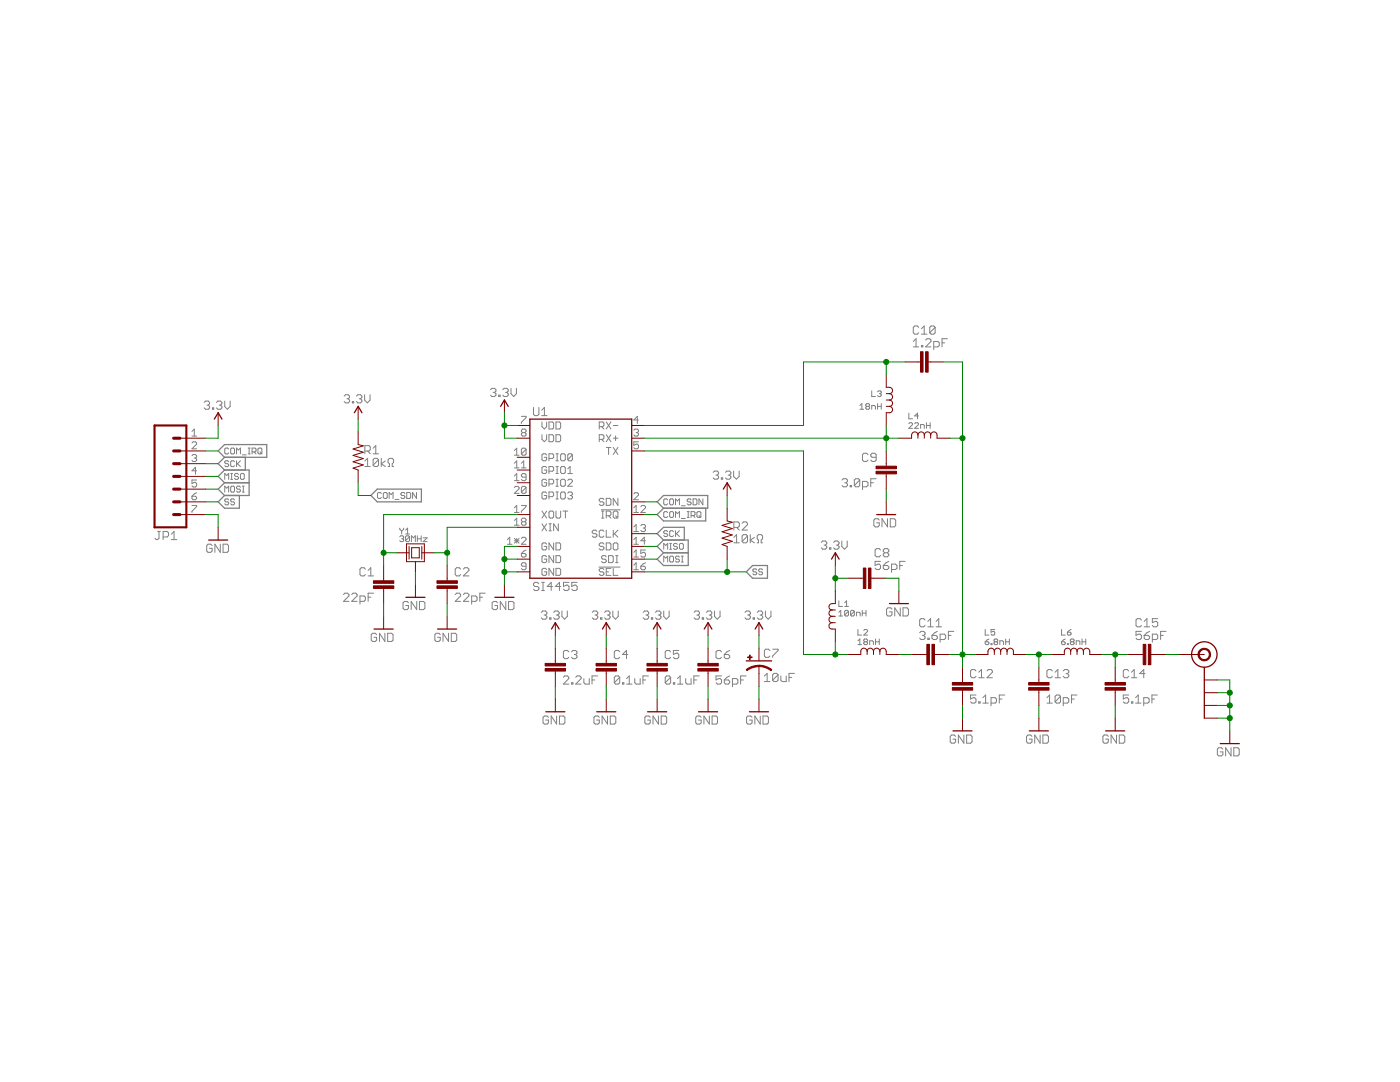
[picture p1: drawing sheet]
<?xml version="1.0" encoding="utf-8"?>
<!DOCTYPE eagle SYSTEM "eagle.dtd">
<!--
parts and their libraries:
SparkFun-Aesthetics: Licensing: CC v3.0 Share-Alike You are welcome to use this library for commercial purposes.
-->
<eagle version="6.4">
<drawing>
<settings>
<setting alwaysvectorfont="yes"/>
<setting verticaltext="up"/>
</settings>
<grid distance="0.05" unitdist="inch" unit="inch" style="lines" multiple="1" display="yes" altdistance="0.01" altunitdist="inch" altunit="inch"/>
<schematic xreflabel="%F%N/%S.%C%R" xrefpart="/%S.%C%R">
<libraries>
<library name="Silicon Labs">
<symbols>
<symbol name="SI4455">
<pin name="GND@1" x="-12.7" y="-10.16" length="short"/>
<pin name="SDN" x="12.7" y="-1.27" length="short" rot="R180"/>
<pin name="RX+" x="12.7" y="11.43" length="short" rot="R180"/>
<pin name="RX-" x="12.7" y="13.97" length="short" rot="R180"/>
<pin name="TX" x="12.7" y="8.89" length="short" rot="R180"/>
<pin name="GND@2" x="-12.7" y="-12.7" length="short"/>
<pin name="VDD@1" x="-12.7" y="13.97" length="short"/>
<pin name="VDD@2" x="-12.7" y="11.43" length="short"/>
<pin name="GND@3" x="-12.7" y="-15.24" length="short"/>
<pin name="GPIO0" x="-12.7" y="7.62" length="short"/>
<pin name="GPIO1" x="-12.7" y="5.08" length="short"/>
<pin name="!IRQ" x="12.7" y="-3.81" length="short" rot="R180"/>
<pin name="SCLK" x="12.7" y="-7.62" length="short" rot="R180"/>
<pin name="SDO" x="12.7" y="-10.16" length="short" rot="R180"/>
<pin name="SDI" x="12.7" y="-12.7" length="short" rot="R180"/>
<pin name="!SEL" x="12.7" y="-15.24" length="short" rot="R180"/>
<pin name="XOUT" x="-12.7" y="-3.81" length="short"/>
<pin name="XIN" x="-12.7" y="-6.35" length="short"/>
<pin name="GPIO2" x="-12.7" y="2.54" length="short"/>
<pin name="GPIO3" x="-12.7" y="0" length="short"/>
<wire x1="-10.16" y1="15.24" x2="10.16" y2="15.24" width="0.254" layer="94"/>
<wire x1="10.16" y1="15.24" x2="10.16" y2="-16.51" width="0.254" layer="94"/>
<wire x1="10.16" y1="-16.51" x2="-10.16" y2="-16.51" width="0.254" layer="94"/>
<wire x1="-10.16" y1="-16.51" x2="-10.16" y2="15.24" width="0.254" layer="94"/>
<text x="-9.525" y="15.875" size="1.778" layer="95">&gt;NAME</text>
<text x="-9.525" y="-19.05" size="1.778" layer="96">&gt;VALUE</text>
</symbol>
</symbols>
<devicesets>
<deviceset name="SI4455" prefix="U">
<gates>
<gate name="G$1" symbol="SI4455" x="0" y="0"/>
</gates>
<devices>
<device name="" package="SI4455">
<connects>
<connect gate="G$1" pin="!IRQ" pad="12"/>
<connect gate="G$1" pin="!SEL" pad="16"/>
<connect gate="G$1" pin="GND@1" pad="1 EP"/>
<connect gate="G$1" pin="GND@2" pad="6"/>
<connect gate="G$1" pin="GND@3" pad="9"/>
<connect gate="G$1" pin="GPIO0" pad="10"/>
<connect gate="G$1" pin="GPIO1" pad="11"/>
<connect gate="G$1" pin="GPIO2" pad="19"/>
<connect gate="G$1" pin="GPIO3" pad="20"/>
<connect gate="G$1" pin="RX+" pad="3"/>
<connect gate="G$1" pin="RX-" pad="4"/>
<connect gate="G$1" pin="SCLK" pad="13"/>
<connect gate="G$1" pin="SDI" pad="15"/>
<connect gate="G$1" pin="SDN" pad="2"/>
<connect gate="G$1" pin="SDO" pad="14"/>
<connect gate="G$1" pin="TX" pad="5"/>
<connect gate="G$1" pin="VDD@1" pad="7"/>
<connect gate="G$1" pin="VDD@2" pad="8"/>
<connect gate="G$1" pin="XIN" pad="18"/>
<connect gate="G$1" pin="XOUT" pad="17"/>
</connects>
<technologies>
<technology name=""/>
</technologies>
</device>
</devices>
</deviceset>
</devicesets>
</library>
<library name="SparkFun-Aesthetics">
<symbols>
<symbol name="3.3V">
<wire x1="0.762" y1="1.27" x2="0" y2="2.54" width="0.254" layer="94"/>
<wire x1="0" y1="2.54" x2="-0.762" y2="1.27" width="0.254" layer="94"/>
<text x="0" y="3.175" size="1.778" layer="96" align="bottom-center">&gt;VALUE</text>
<pin name="3.3V" x="0" y="0" visible="off" length="short" direction="sup" rot="R90"/>
</symbol>
<symbol name="GND">
<wire x1="-1.905" y1="0" x2="1.905" y2="0" width="0.254" layer="94"/>
<text x="-2.54" y="-2.54" size="1.778" layer="96">&gt;VALUE</text>
<pin name="GND" x="0" y="2.54" visible="off" length="short" direction="sup" rot="R270"/>
</symbol>
</symbols>
<devicesets>
<deviceset name="3.3V" prefix="SUPPLY">
<gates>
<gate name="G$1" symbol="3.3V" x="0" y="0"/>
</gates>
<devices>
<device name="">
<technologies>
<technology name=""/>
</technologies>
</device>
</devices>
</deviceset>
<deviceset name="GND" prefix="GND">
<gates>
<gate name="G$1" symbol="GND" x="0" y="0"/>
</gates>
<devices>
<device name="">
<technologies>
<technology name=""/>
</technologies>
</device>
</devices>
</deviceset>
</devicesets>
</library>
<library name="Passives">
<symbols>
<symbol name="CRYSTAL">
<pin name="1" x="-3.81" y="0" visible="off" length="short"/>
<pin name="2" x="3.81" y="0" visible="off" length="short" rot="R180"/>
<wire x1="-1.27" y1="1.27" x2="-1.27" y2="-1.27" width="0.1524" layer="94"/>
<wire x1="1.27" y1="1.27" x2="1.27" y2="-1.27" width="0.1524" layer="94"/>
<wire x1="-0.762" y1="1.016" x2="0.762" y2="1.016" width="0.1524" layer="94"/>
<wire x1="0.762" y1="1.016" x2="0.762" y2="-1.016" width="0.1524" layer="94"/>
<wire x1="0.762" y1="-1.016" x2="-0.762" y2="-1.016" width="0.1524" layer="94"/>
<wire x1="-0.762" y1="-1.016" x2="-0.762" y2="1.016" width="0.1524" layer="94"/>
<text x="-3.175" y="3.683" size="1.27" layer="95">&gt;NAME</text>
<text x="-3.175" y="2.159" size="1.27" layer="96">&gt;VALUE</text>
<wire x1="-1.778" y1="1.778" x2="-1.778" y2="-1.778" width="0.1524" layer="94"/>
<wire x1="1.778" y1="1.778" x2="1.778" y2="-1.778" width="0.1524" layer="94"/>
<wire x1="-1.778" y1="-1.778" x2="0" y2="-1.778" width="0.1524" layer="94"/>
<wire x1="0" y1="-1.778" x2="1.778" y2="-1.778" width="0.1524" layer="94"/>
<wire x1="-1.778" y1="1.778" x2="1.778" y2="1.778" width="0.1524" layer="94"/>
<pin name="GND" x="0" y="-3.81" visible="off" length="point" rot="R90"/>
<wire x1="0" y1="-3.81" x2="0" y2="-1.778" width="0.1524" layer="94"/>
</symbol>
<symbol name="CAP">
<wire x1="0" y1="1.27" x2="0" y2="0.762" width="0.1524" layer="94"/>
<wire x1="0" y1="-1.27" x2="0" y2="-0.762" width="0.1524" layer="94"/>
<text x="1.524" y="1.651" size="1.778" layer="95">&gt;NAME</text>
<text x="1.524" y="-3.429" size="1.778" layer="96">&gt;VALUE</text>
<rectangle x1="-2.032" y1="-0.762" x2="2.032" y2="-0.254" layer="94"/>
<rectangle x1="-2.032" y1="0.254" x2="2.032" y2="0.762" layer="94"/>
<pin name="1" x="0" y="3.81" visible="off" length="short" direction="pas" swaplevel="1" rot="R270"/>
<pin name="2" x="0" y="-3.81" visible="off" length="short" direction="pas" swaplevel="1" rot="R90"/>
</symbol>
<symbol name="RESISTOR-VERT">
<pin name="2" x="0" y="5.08" visible="off" length="short" direction="pas" swaplevel="1" rot="R270"/>
<pin name="1" x="0" y="-5.08" visible="off" length="short" direction="pas" swaplevel="1" rot="R90"/>
<wire x1="0" y1="-2.54" x2="-1.016" y2="-2.159" width="0.1524" layer="94"/>
<wire x1="-1.016" y1="-2.159" x2="1.016" y2="-1.524" width="0.1524" layer="94"/>
<wire x1="1.016" y1="-1.524" x2="-1.016" y2="-0.889" width="0.1524" layer="94"/>
<wire x1="-1.016" y1="-0.889" x2="1.016" y2="-0.254" width="0.1524" layer="94"/>
<wire x1="1.016" y1="-0.254" x2="-1.016" y2="0.381" width="0.1524" layer="94"/>
<wire x1="-1.016" y1="0.381" x2="1.016" y2="1.016" width="0.1524" layer="94"/>
<wire x1="1.016" y1="1.016" x2="-1.016" y2="1.651" width="0.1524" layer="94"/>
<wire x1="-1.016" y1="1.651" x2="1.016" y2="2.286" width="0.1524" layer="94"/>
<wire x1="1.016" y1="2.286" x2="0" y2="2.54" width="0.1524" layer="94"/>
<text x="1.27" y="0.635" size="1.778" layer="95">&gt;NAME</text>
<text x="1.27" y="-1.905" size="1.778" layer="96">&gt;VALUE</text>
</symbol>
<symbol name="INDUCTOR">
<pin name="P$1" x="-5.08" y="0" visible="off" length="short"/>
<pin name="P$2" x="5.08" y="0" visible="off" length="short" rot="R180"/>
<wire x1="-2.54" y1="0" x2="-2.54" y2="0.635" width="0.1524" layer="94"/>
<wire x1="-1.27" y1="0" x2="-1.27" y2="0.635" width="0.1524" layer="94"/>
<wire x1="0" y1="0" x2="0" y2="0.635" width="0.1524" layer="94"/>
<wire x1="1.27" y1="0" x2="1.27" y2="0.635" width="0.1524" layer="94"/>
<wire x1="-2.54" y1="0.635" x2="-1.27" y2="0.635" width="0.1524" layer="94" curve="-180"/>
<wire x1="-1.27" y1="0.635" x2="0" y2="0.635" width="0.1524" layer="94" curve="-180"/>
<wire x1="0" y1="0.635" x2="1.27" y2="0.635" width="0.1524" layer="94" curve="-180"/>
<wire x1="2.54" y1="0" x2="2.54" y2="0.635" width="0.1524" layer="94"/>
<wire x1="1.27" y1="0.635" x2="2.54" y2="0.635" width="0.1524" layer="94" curve="-180"/>
<text x="-3.175" y="-1.905" size="1.27" layer="96" ratio="12">&gt;VALUE</text>
<text x="-3.175" y="1.905" size="1.27" layer="95" ratio="12">&gt;NAME</text>
</symbol>
</symbols>
<devicesets>
<deviceset name="CRYSTAL" prefix="Y" uservalue="yes">
<gates>
<gate name="G$1" symbol="CRYSTAL" x="0" y="0"/>
</gates>
<devices>
<device name="-3.2X2.5" package="FA-238">
<connects>
<connect gate="G$1" pin="1" pad="1"/>
<connect gate="G$1" pin="2" pad="3"/>
<connect gate="G$1" pin="GND" pad="2 4"/>
</connects>
<technologies>
<technology name=""/>
</technologies>
</device>
</devices>
</deviceset>
<deviceset name="CAP" prefix="C" uservalue="yes">
<gates>
<gate name="G$1" symbol="CAP" x="0" y="0"/>
</gates>
<devices>
<device name="-0402" package="0402-CAP">
<connects>
<connect gate="G$1" pin="1" pad="1"/>
<connect gate="G$1" pin="2" pad="2"/>
</connects>
<technologies>
<technology name=""/>
</technologies>
</device>
</devices>
</deviceset>
<deviceset name="RESISTOR" prefix="R" uservalue="yes">
<gates>
<gate name="G$1" symbol="RESISTOR-VERT" x="0" y="0"/>
</gates>
<devices>
<device name="" package="0402-RES">
<connects>
<connect gate="G$1" pin="1" pad="1"/>
<connect gate="G$1" pin="2" pad="2"/>
</connects>
<technologies>
<technology name=""/>
</technologies>
</device>
</devices>
</deviceset>
<deviceset name="INDUCTOR" prefix="L" uservalue="yes">
<gates>
<gate name="G$1" symbol="INDUCTOR" x="0" y="0"/>
</gates>
<devices>
<device name="-SRN6045" package="SRN6045-2R2YCT">
<connects>
<connect gate="G$1" pin="P$1" pad="P$1"/>
<connect gate="G$1" pin="P$2" pad="P$2"/>
</connects>
<technologies>
<technology name=""/>
</technologies>
</device>
<device name="-SRN1060" package="SRN1060-220M">
<connects>
<connect gate="G$1" pin="P$1" pad="P$1"/>
<connect gate="G$1" pin="P$2" pad="P$2"/>
</connects>
<technologies>
<technology name=""/>
</technologies>
</device>
<device name="-0402" package="0402-INDUCTOR">
<connects>
<connect gate="G$1" pin="P$1" pad="1"/>
<connect gate="G$1" pin="P$2" pad="2"/>
</connects>
<technologies>
<technology name=""/>
</technologies>
</device>
</devices>
</deviceset>
</devicesets>
</library>
<library name="SparkFun-Connectors">
<symbols>
<symbol name="SMA_EDGE">
<wire x1="0" y1="-2.54" x2="0" y2="-12.7" width="0.254" layer="94"/>
<circle x="0" y="0" radius="1.1359" width="0.254" layer="94"/>
<circle x="0" y="0" radius="2.54" width="0.254" layer="94"/>
<pin name="GND@0" x="-2.54" y="-5.08" visible="off" length="short"/>
<pin name="SIGNAL" x="5.08" y="0" visible="off" length="middle" rot="R180"/>
<pin name="GND@1" x="-2.54" y="-7.62" visible="off" length="short"/>
<pin name="GND@2" x="-2.54" y="-10.16" visible="off" length="short"/>
<pin name="GND@3" x="-2.54" y="-12.7" visible="off" length="short"/>
</symbol>
<symbol name="M07">
<wire x1="1.27" y1="-7.62" x2="-5.08" y2="-7.62" width="0.4064" layer="94"/>
<wire x1="-1.27" y1="0" x2="0" y2="0" width="0.6096" layer="94"/>
<wire x1="-1.27" y1="-2.54" x2="0" y2="-2.54" width="0.6096" layer="94"/>
<wire x1="-1.27" y1="-5.08" x2="0" y2="-5.08" width="0.6096" layer="94"/>
<wire x1="-5.08" y1="12.7" x2="-5.08" y2="-7.62" width="0.4064" layer="94"/>
<wire x1="1.27" y1="-7.62" x2="1.27" y2="12.7" width="0.4064" layer="94"/>
<wire x1="-5.08" y1="12.7" x2="1.27" y2="12.7" width="0.4064" layer="94"/>
<wire x1="-1.27" y1="5.08" x2="0" y2="5.08" width="0.6096" layer="94"/>
<wire x1="-1.27" y1="2.54" x2="0" y2="2.54" width="0.6096" layer="94"/>
<wire x1="-1.27" y1="7.62" x2="0" y2="7.62" width="0.6096" layer="94"/>
<wire x1="-1.27" y1="10.16" x2="0" y2="10.16" width="0.6096" layer="94"/>
<text x="-5.08" y="-10.16" size="1.778" layer="96">&gt;VALUE</text>
<text x="-5.08" y="13.462" size="1.778" layer="95">&gt;NAME</text>
<pin name="1" x="5.08" y="-5.08" visible="pad" length="middle" direction="pas" swaplevel="1" rot="R180"/>
<pin name="2" x="5.08" y="-2.54" visible="pad" length="middle" direction="pas" swaplevel="1" rot="R180"/>
<pin name="3" x="5.08" y="0" visible="pad" length="middle" direction="pas" swaplevel="1" rot="R180"/>
<pin name="4" x="5.08" y="2.54" visible="pad" length="middle" direction="pas" swaplevel="1" rot="R180"/>
<pin name="5" x="5.08" y="5.08" visible="pad" length="middle" direction="pas" swaplevel="1" rot="R180"/>
<pin name="6" x="5.08" y="7.62" visible="pad" length="middle" direction="pas" swaplevel="1" rot="R180"/>
<pin name="7" x="5.08" y="10.16" visible="pad" length="middle" direction="pas" swaplevel="1" rot="R180"/>
</symbol>
</symbols>
<devicesets>
<deviceset name="SMA_EDGE" prefix="J$">
<gates>
<gate name="1" symbol="SMA_EDGE" x="-2.54" y="7.62"/>
</gates>
<devices>
<device name="" package="SMA-EDGE">
<connects>
<connect gate="1" pin="GND@0" pad="GND@0"/>
<connect gate="1" pin="GND@1" pad="GND@1"/>
<connect gate="1" pin="GND@2" pad="GND@2"/>
<connect gate="1" pin="GND@3" pad="GND@3"/>
<connect gate="1" pin="SIGNAL" pad="SIG"/>
</connects>
<technologies>
<technology name=""/>
</technologies>
</device>
</devices>
</deviceset>
<deviceset name="M07" prefix="JP" uservalue="yes">
<gates>
<gate name="G$1" symbol="M07" x="-2.54" y="0"/>
</gates>
<devices>
<device name="" package="1X07">
<connects>
<connect gate="G$1" pin="1" pad="1"/>
<connect gate="G$1" pin="2" pad="2"/>
<connect gate="G$1" pin="3" pad="3"/>
<connect gate="G$1" pin="4" pad="4"/>
<connect gate="G$1" pin="5" pad="5"/>
<connect gate="G$1" pin="6" pad="6"/>
<connect gate="G$1" pin="7" pad="7"/>
</connects>
<technologies>
<technology name=""/>
</technologies>
</device>
<device name="LOCK" package="1X07_LOCK">
<connects>
<connect gate="G$1" pin="1" pad="1"/>
<connect gate="G$1" pin="2" pad="2"/>
<connect gate="G$1" pin="3" pad="3"/>
<connect gate="G$1" pin="4" pad="4"/>
<connect gate="G$1" pin="5" pad="5"/>
<connect gate="G$1" pin="6" pad="6"/>
<connect gate="G$1" pin="7" pad="7"/>
</connects>
<technologies>
<technology name=""/>
</technologies>
</device>
<device name="LOCK_LONGPADS" package="1X07_LOCK_LONGPADS">
<connects>
<connect gate="G$1" pin="1" pad="1"/>
<connect gate="G$1" pin="2" pad="2"/>
<connect gate="G$1" pin="3" pad="3"/>
<connect gate="G$1" pin="4" pad="4"/>
<connect gate="G$1" pin="5" pad="5"/>
<connect gate="G$1" pin="6" pad="6"/>
<connect gate="G$1" pin="7" pad="7"/>
</connects>
<technologies>
<technology name=""/>
</technologies>
</device>
<device name="LONGPADS" package="1X07_LONGPADS">
<connects>
<connect gate="G$1" pin="1" pad="1"/>
<connect gate="G$1" pin="2" pad="2"/>
<connect gate="G$1" pin="3" pad="3"/>
<connect gate="G$1" pin="4" pad="4"/>
<connect gate="G$1" pin="5" pad="5"/>
<connect gate="G$1" pin="6" pad="6"/>
<connect gate="G$1" pin="7" pad="7"/>
</connects>
<technologies>
<technology name=""/>
</technologies>
</device>
<device name="POGOPINS_HOLES_ONLY" package="1X07_HOLES_ONLY">
<connects>
<connect gate="G$1" pin="1" pad="1"/>
<connect gate="G$1" pin="2" pad="2"/>
<connect gate="G$1" pin="3" pad="3"/>
<connect gate="G$1" pin="4" pad="4"/>
<connect gate="G$1" pin="5" pad="5"/>
<connect gate="G$1" pin="6" pad="6"/>
<connect gate="G$1" pin="7" pad="7"/>
</connects>
<technologies>
<technology name=""/>
</technologies>
</device>
</devices>
</deviceset>
</devicesets>
</library>
<library name="SparkFun-Passives">
<symbols>
<symbol name="CAP_POL">
<wire x1="-2.54" y1="0" x2="2.54" y2="0" width="0.254" layer="94"/>
<wire x1="0" y1="-1.016" x2="0" y2="-2.54" width="0.1524" layer="94"/>
<wire x1="0" y1="-1" x2="2.4892" y2="-1.8542" width="0.254" layer="94" curve="-37.878202" cap="flat"/>
<wire x1="-2.4669" y1="-1.8504" x2="0" y2="-1.0161" width="0.254" layer="94" curve="-37.376341" cap="flat"/>
<text x="1.016" y="0.635" size="1.778" layer="95">&gt;NAME</text>
<text x="1.016" y="-4.191" size="1.778" layer="96">&gt;VALUE</text>
<rectangle x1="-2.253" y1="0.668" x2="-1.364" y2="0.795" layer="94"/>
<rectangle x1="-1.872" y1="0.287" x2="-1.745" y2="1.176" layer="94"/>
<pin name="+" x="0" y="2.54" visible="off" length="short" direction="pas" swaplevel="1" rot="R270"/>
<pin name="-" x="0" y="-5.08" visible="off" length="short" direction="pas" swaplevel="1" rot="R90"/>
</symbol>
</symbols>
<devicesets>
<deviceset name="CAP_POL" prefix="C" uservalue="yes">
<gates>
<gate name="G$1" symbol="CAP_POL" x="0" y="0"/>
</gates>
<devices>
<device name="1206" package="EIA3216">
<connects>
<connect gate="G$1" pin="+" pad="A"/>
<connect gate="G$1" pin="-" pad="C"/>
</connects>
<technologies>
<technology name=""/>
</technologies>
</device>
<device name="3528" package="EIA3528">
<connects>
<connect gate="G$1" pin="+" pad="A"/>
<connect gate="G$1" pin="-" pad="C"/>
</connects>
<technologies>
<technology name=""/>
</technologies>
</device>
<device name="PTH1" package="CPOL-RADIAL-100UF-25V">
<connects>
<connect gate="G$1" pin="+" pad="1"/>
<connect gate="G$1" pin="-" pad="2"/>
</connects>
<technologies>
<technology name=""/>
</technologies>
</device>
<device name="PTH2" package="CPOL-RADIAL-10UF-25V">
<connects>
<connect gate="G$1" pin="+" pad="1"/>
<connect gate="G$1" pin="-" pad="2"/>
</connects>
<technologies>
<technology name=""/>
</technologies>
</device>
<device name="7343" package="EIA7343">
<connects>
<connect gate="G$1" pin="+" pad="A"/>
<connect gate="G$1" pin="-" pad="C"/>
</connects>
<technologies>
<technology name=""/>
</technologies>
</device>
<device name="G" package="PANASONIC_G">
<connects>
<connect gate="G$1" pin="+" pad="+"/>
<connect gate="G$1" pin="-" pad="-"/>
</connects>
<technologies>
<technology name=""/>
</technologies>
</device>
<device name="E" package="PANASONIC_E">
<connects>
<connect gate="G$1" pin="+" pad="+"/>
<connect gate="G$1" pin="-" pad="-"/>
</connects>
<technologies>
<technology name=""/>
</technologies>
</device>
<device name="C" package="PANASONIC_C">
<connects>
<connect gate="G$1" pin="+" pad="+"/>
<connect gate="G$1" pin="-" pad="-"/>
</connects>
<technologies>
<technology name=""/>
</technologies>
</device>
<device name="F80" package="NIPPON_F80">
<connects>
<connect gate="G$1" pin="+" pad="+"/>
<connect gate="G$1" pin="-" pad="-"/>
</connects>
<technologies>
<technology name=""/>
</technologies>
</device>
<device name="D" package="PANASONIC_D">
<connects>
<connect gate="G$1" pin="+" pad="+"/>
<connect gate="G$1" pin="-" pad="-"/>
</connects>
<technologies>
<technology name=""/>
</technologies>
</device>
<device name="PTH3" package="CPOL-RADIAL-1000UF-63V">
<connects>
<connect gate="G$1" pin="+" pad="1"/>
<connect gate="G$1" pin="-" pad="2"/>
</connects>
<technologies>
<technology name=""/>
</technologies>
</device>
<device name="PTH4" package="CPOL-RADIAL-1000UF-25V">
<connects>
<connect gate="G$1" pin="+" pad="1"/>
<connect gate="G$1" pin="-" pad="2"/>
</connects>
<technologies>
<technology name=""/>
</technologies>
</device>
<device name="SMD" package="VISHAY_C">
<connects>
<connect gate="G$1" pin="+" pad="+"/>
<connect gate="G$1" pin="-" pad="-"/>
</connects>
<technologies>
<technology name=""/>
</technologies>
</device>
<device name="H13" package="PANASONIC_H13">
<connects>
<connect gate="G$1" pin="+" pad="+"/>
<connect gate="G$1" pin="-" pad="-"/>
</connects>
<technologies>
<technology name=""/>
</technologies>
</device>
<device name="6032" package="EIA6032">
<connects>
<connect gate="G$1" pin="+" pad="P$1"/>
<connect gate="G$1" pin="-" pad="P$2"/>
</connects>
<technologies>
<technology name=""/>
</technologies>
</device>
<device name="EN_J2" package="EN_J2">
<connects>
<connect gate="G$1" pin="+" pad="+"/>
<connect gate="G$1" pin="-" pad="-"/>
</connects>
<technologies>
<technology name=""/>
</technologies>
</device>
<device name="3528-KIT" package="EIA3528-KIT">
<connects>
<connect gate="G$1" pin="+" pad="A"/>
<connect gate="G$1" pin="-" pad="C"/>
</connects>
<technologies>
<technology name=""/>
</technologies>
</device>
<device name="1206-KIT" package="EIA3216-KIT">
<connects>
<connect gate="G$1" pin="+" pad="A"/>
<connect gate="G$1" pin="-" pad="C"/>
</connects>
<technologies>
<technology name=""/>
</technologies>
</device>
<device name="1411" package="1411">
<connects>
<connect gate="G$1" pin="+" pad="+"/>
<connect gate="G$1" pin="-" pad="-"/>
</connects>
<technologies>
<technology name=""/>
</technologies>
</device>
<device name="0805" package="0805-CAP_POL">
<connects>
<connect gate="G$1" pin="+" pad="A"/>
<connect gate="G$1" pin="-" pad="C"/>
</connects>
<technologies>
<technology name=""/>
</technologies>
</device>
</devices>
</deviceset>
</devicesets>
</library>
</libraries>
<attributes>
</attributes>
<variantdefs>
</variantdefs>
<classes>
<class number="0" name="default" width="0" drill="0">
</class>
<class number="1" name="rf" width="0.5842" drill="0.4064">
<clearance class="1" value="0.4"/>
</class>
</classes>
<parts>
<part name="U1" library="Silicon Labs" deviceset="SI4455" device=""/>
<part name="SUPPLY1" library="SparkFun-Aesthetics" deviceset="3.3V" device=""/>
<part name="GND1" library="SparkFun-Aesthetics" deviceset="GND" device=""/>
<part name="Y1" library="Passives" deviceset="CRYSTAL" device="-3.2X2.5" value="30MHz"/>
<part name="GND2" library="SparkFun-Aesthetics" deviceset="GND" device=""/>
<part name="C2" library="Passives" deviceset="CAP" device="-0402" value="22pF"/>
<part name="C1" library="Passives" deviceset="CAP" device="-0402" value="22pF"/>
<part name="GND4" library="SparkFun-Aesthetics" deviceset="GND" device=""/>
<part name="GND5" library="SparkFun-Aesthetics" deviceset="GND" device=""/>
<part name="C7" library="SparkFun-Passives" deviceset="CAP_POL" device="0805" value="10uF"/>
<part name="GND10" library="SparkFun-Aesthetics" deviceset="GND" device=""/>
<part name="R1" library="Passives" deviceset="RESISTOR" device="" value="10kΩ"/>
<part name="SUPPLY5" library="SparkFun-Aesthetics" deviceset="3.3V" device=""/>
<part name="R2" library="Passives" deviceset="RESISTOR" device="" value="10kΩ"/>
<part name="SUPPLY13" library="SparkFun-Aesthetics" deviceset="3.3V" device=""/>
<part name="L1" library="Passives" deviceset="INDUCTOR" device="-0402" value="100nH"/>
<part name="L2" library="Passives" deviceset="INDUCTOR" device="-0402" value="18nH"/>
<part name="L5" library="Passives" deviceset="INDUCTOR" device="-0402" value="6.8nH"/>
<part name="L6" library="Passives" deviceset="INDUCTOR" device="-0402" value="6.8nH"/>
<part name="L3" library="Passives" deviceset="INDUCTOR" device="-0402" value="18nH"/>
<part name="C11" library="Passives" deviceset="CAP" device="-0402" value="3.6pF"/>
<part name="C15" library="Passives" deviceset="CAP" device="-0402" value="56pF"/>
<part name="C12" library="Passives" deviceset="CAP" device="-0402" value="5.1pF"/>
<part name="C13" library="Passives" deviceset="CAP" device="-0402" value="10pF"/>
<part name="C14" library="Passives" deviceset="CAP" device="-0402" value="5.1pF"/>
<part name="C10" library="Passives" deviceset="CAP" device="-0402" value="1.2pF"/>
<part name="C9" library="Passives" deviceset="CAP" device="-0402" value="3.0pF"/>
<part name="L4" library="Passives" deviceset="INDUCTOR" device="-0402" value="22nH"/>
<part name="GND18" library="SparkFun-Aesthetics" deviceset="GND" device=""/>
<part name="GND19" library="SparkFun-Aesthetics" deviceset="GND" device=""/>
<part name="GND20" library="SparkFun-Aesthetics" deviceset="GND" device=""/>
<part name="J$1" library="SparkFun-Connectors" deviceset="SMA_EDGE" device=""/>
<part name="GND21" library="SparkFun-Aesthetics" deviceset="GND" device=""/>
<part name="SUPPLY17" library="SparkFun-Aesthetics" deviceset="3.3V" device=""/>
<part name="GND22" library="SparkFun-Aesthetics" deviceset="GND" device=""/>
<part name="C8" library="Passives" deviceset="CAP" device="-0402" value="56pF"/>
<part name="GND23" library="SparkFun-Aesthetics" deviceset="GND" device=""/>
<part name="C3" library="Passives" deviceset="CAP" device="-0402" value="2.2uF"/>
<part name="GND24" library="SparkFun-Aesthetics" deviceset="GND" device=""/>
<part name="C4" library="Passives" deviceset="CAP" device="-0402" value="0.1uF"/>
<part name="GND25" library="SparkFun-Aesthetics" deviceset="GND" device=""/>
<part name="C5" library="Passives" deviceset="CAP" device="-0402" value="0.1uF"/>
<part name="GND26" library="SparkFun-Aesthetics" deviceset="GND" device=""/>
<part name="C6" library="Passives" deviceset="CAP" device="-0402" value="56pF"/>
<part name="GND27" library="SparkFun-Aesthetics" deviceset="GND" device=""/>
<part name="SUPPLY18" library="SparkFun-Aesthetics" deviceset="3.3V" device=""/>
<part name="SUPPLY19" library="SparkFun-Aesthetics" deviceset="3.3V" device=""/>
<part name="SUPPLY20" library="SparkFun-Aesthetics" deviceset="3.3V" device=""/>
<part name="SUPPLY21" library="SparkFun-Aesthetics" deviceset="3.3V" device=""/>
<part name="SUPPLY2" library="SparkFun-Aesthetics" deviceset="3.3V" device=""/>
<part name="SUPPLY3" library="SparkFun-Aesthetics" deviceset="3.3V" device=""/>
<part name="GND3" library="SparkFun-Aesthetics" deviceset="GND" device=""/>
<part name="JP1" library="SparkFun-Connectors" deviceset="M07" device=""/>
</parts>
<sheets>
<sheet>
<plain>
</plain>
<instances>
<instance part="U1" gate="G$1" x="170.18" y="43.18"/>
<instance part="SUPPLY1" gate="G$1" x="154.94" y="59.69"/>
<instance part="GND1" gate="G$1" x="154.94" y="22.86"/>
<instance part="Y1" gate="G$1" x="137.16" y="31.75"/>
<instance part="GND2" gate="G$1" x="137.16" y="22.86"/>
<instance part="C2" gate="G$1" x="143.51" y="25.4"/>
<instance part="C1" gate="G$1" x="130.81" y="25.4" rot="MR0"/>
<instance part="GND4" gate="G$1" x="130.81" y="16.51"/>
<instance part="GND5" gate="G$1" x="143.51" y="16.51"/>
<instance part="C7" gate="G$1" x="205.74" y="10.16"/>
<instance part="GND10" gate="G$1" x="205.74" y="0"/>
<instance part="R1" gate="G$1" x="125.73" y="50.8"/>
<instance part="SUPPLY5" gate="G$1" x="125.73" y="58.42"/>
<instance part="R2" gate="G$1" x="199.39" y="35.56"/>
<instance part="SUPPLY13" gate="G$1" x="199.39" y="43.18"/>
<instance part="L1" gate="G$1" x="220.98" y="19.05" smashed="yes" rot="R90">
<attribute name="VALUE" x="221.615" y="19.05" size="1.27" layer="96" ratio="12"/>
<attribute name="NAME" x="221.615" y="20.955" size="1.27" layer="95" ratio="12"/>
</instance>
<instance part="L2" gate="G$1" x="228.6" y="11.43" smashed="yes">
<attribute name="VALUE" x="225.425" y="13.335" size="1.27" layer="96" ratio="12"/>
<attribute name="NAME" x="225.425" y="15.24" size="1.27" layer="95" ratio="12"/>
</instance>
<instance part="L5" gate="G$1" x="254" y="11.43" smashed="yes">
<attribute name="VALUE" x="250.825" y="13.335" size="1.27" layer="96" ratio="12"/>
<attribute name="NAME" x="250.825" y="15.24" size="1.27" layer="95" ratio="12"/>
</instance>
<instance part="L6" gate="G$1" x="269.24" y="11.43" smashed="yes">
<attribute name="VALUE" x="266.065" y="13.335" size="1.27" layer="96" ratio="12"/>
<attribute name="NAME" x="266.065" y="15.24" size="1.27" layer="95" ratio="12"/>
</instance>
<instance part="L3" gate="G$1" x="231.14" y="62.23" smashed="yes" rot="MR90">
<attribute name="VALUE" x="230.505" y="60.325" size="1.27" layer="96" ratio="12" rot="MR0"/>
<attribute name="NAME" x="230.505" y="62.865" size="1.27" layer="95" ratio="12" rot="MR0"/>
</instance>
<instance part="C11" gate="G$1" x="240.03" y="11.43" smashed="yes" rot="R90">
<attribute name="NAME" x="237.744" y="16.891" size="1.778" layer="95"/>
<attribute name="VALUE" x="237.744" y="14.351" size="1.778" layer="96"/>
</instance>
<instance part="C15" gate="G$1" x="283.21" y="11.43" smashed="yes" rot="R90">
<attribute name="NAME" x="280.924" y="16.891" size="1.778" layer="95"/>
<attribute name="VALUE" x="280.924" y="14.351" size="1.778" layer="96"/>
</instance>
<instance part="C12" gate="G$1" x="246.38" y="5.08"/>
<instance part="C13" gate="G$1" x="261.62" y="5.08"/>
<instance part="C14" gate="G$1" x="276.86" y="5.08"/>
<instance part="C10" gate="G$1" x="238.76" y="69.85" smashed="yes" rot="R90">
<attribute name="NAME" x="236.474" y="75.311" size="1.778" layer="95"/>
<attribute name="VALUE" x="236.474" y="72.771" size="1.778" layer="96"/>
</instance>
<instance part="C9" gate="G$1" x="231.14" y="48.26" rot="MR0"/>
<instance part="L4" gate="G$1" x="238.76" y="54.61" smashed="yes">
<attribute name="VALUE" x="235.585" y="56.515" size="1.27" layer="96" ratio="12"/>
<attribute name="NAME" x="235.585" y="58.42" size="1.27" layer="95" ratio="12"/>
</instance>
<instance part="GND18" gate="G$1" x="246.38" y="-3.81"/>
<instance part="GND19" gate="G$1" x="261.62" y="-3.81"/>
<instance part="GND20" gate="G$1" x="276.86" y="-3.81"/>
<instance part="J$1" gate="1" x="294.64" y="11.43" rot="MR0"/>
<instance part="GND21" gate="G$1" x="299.72" y="-6.35"/>
<instance part="SUPPLY17" gate="G$1" x="220.98" y="29.21"/>
<instance part="GND22" gate="G$1" x="231.14" y="39.37"/>
<instance part="C8" gate="G$1" x="227.33" y="26.67" smashed="yes" rot="R90">
<attribute name="NAME" x="228.854" y="30.861" size="1.778" layer="95"/>
<attribute name="VALUE" x="228.854" y="28.321" size="1.778" layer="96"/>
</instance>
<instance part="GND23" gate="G$1" x="233.68" y="21.59"/>
<instance part="C3" gate="G$1" x="165.1" y="8.89"/>
<instance part="GND24" gate="G$1" x="165.1" y="0"/>
<instance part="C4" gate="G$1" x="175.26" y="8.89"/>
<instance part="GND25" gate="G$1" x="175.26" y="0"/>
<instance part="C5" gate="G$1" x="185.42" y="8.89"/>
<instance part="GND26" gate="G$1" x="185.42" y="0"/>
<instance part="C6" gate="G$1" x="195.58" y="8.89"/>
<instance part="GND27" gate="G$1" x="195.58" y="0"/>
<instance part="SUPPLY18" gate="G$1" x="165.1" y="15.24"/>
<instance part="SUPPLY19" gate="G$1" x="175.26" y="15.24"/>
<instance part="SUPPLY20" gate="G$1" x="185.42" y="15.24"/>
<instance part="SUPPLY21" gate="G$1" x="195.58" y="15.24"/>
<instance part="SUPPLY2" gate="G$1" x="205.74" y="15.24"/>
<instance part="SUPPLY3" gate="G$1" x="97.79" y="57.15" rot="MR0"/>
<instance part="GND3" gate="G$1" x="97.79" y="34.29" rot="MR0"/>
<instance part="JP1" gate="G$1" x="90.17" y="49.53" rot="MR180"/>
</instances>
<busses>
</busses>
<nets>
<net name="COM_SDN" class="0">
<segment>
<pinref part="U1" gate="G$1" pin="SDN"/>
<wire x1="182.88" y1="41.91" x2="185.42" y2="41.91" width="0.1524" layer="91"/>
<label x="185.42" y="41.91" size="1.27" layer="95" xref="yes"/>
</segment>
<segment>
<label x="128.27" y="43.18" size="1.27" layer="95" xref="yes"/>
<pinref part="R1" gate="G$1" pin="1"/>
<wire x1="125.73" y1="43.18" x2="128.27" y2="43.18" width="0.1524" layer="91"/>
<wire x1="125.73" y1="43.18" x2="125.73" y2="45.72" width="0.1524" layer="91"/>
</segment>
</net>
<net name="SCK" class="0">
<segment>
<pinref part="U1" gate="G$1" pin="SCLK"/>
<wire x1="182.88" y1="35.56" x2="185.42" y2="35.56" width="0.1524" layer="91"/>
<label x="185.42" y="35.56" size="1.27" layer="95" xref="yes"/>
</segment>
<segment>
<wire x1="95.25" y1="49.53" x2="97.79" y2="49.53" width="0.1524" layer="91"/>
<label x="97.79" y="49.53" size="1.27" layer="95" rot="MR180" xref="yes"/>
<pinref part="JP1" gate="G$1" pin="3"/>
</segment>
</net>
<net name="MISO" class="0">
<segment>
<pinref part="U1" gate="G$1" pin="SDO"/>
<wire x1="182.88" y1="33.02" x2="185.42" y2="33.02" width="0.1524" layer="91"/>
<label x="185.42" y="33.02" size="1.27" layer="95" xref="yes"/>
</segment>
<segment>
<wire x1="95.25" y1="46.99" x2="97.79" y2="46.99" width="0.1524" layer="91"/>
<label x="97.79" y="46.99" size="1.27" layer="95" rot="MR180" xref="yes"/>
<pinref part="JP1" gate="G$1" pin="4"/>
</segment>
</net>
<net name="MOSI" class="0">
<segment>
<pinref part="U1" gate="G$1" pin="SDI"/>
<wire x1="182.88" y1="30.48" x2="185.42" y2="30.48" width="0.1524" layer="91"/>
<label x="185.42" y="30.48" size="1.27" layer="95" xref="yes"/>
</segment>
<segment>
<wire x1="95.25" y1="44.45" x2="97.79" y2="44.45" width="0.1524" layer="91"/>
<label x="97.79" y="44.45" size="1.27" layer="95" rot="MR180" xref="yes"/>
<pinref part="JP1" gate="G$1" pin="5"/>
</segment>
</net>
<net name="SS" class="0">
<segment>
<pinref part="U1" gate="G$1" pin="!SEL"/>
<wire x1="182.88" y1="27.94" x2="199.39" y2="27.94" width="0.1524" layer="91"/>
<label x="203.2" y="27.94" size="1.27" layer="95" xref="yes"/>
<pinref part="R2" gate="G$1" pin="1"/>
<wire x1="199.39" y1="27.94" x2="203.2" y2="27.94" width="0.1524" layer="91"/>
<wire x1="199.39" y1="27.94" x2="199.39" y2="30.48" width="0.1524" layer="91"/>
<junction x="199.39" y="27.94"/>
</segment>
<segment>
<wire x1="95.25" y1="41.91" x2="97.79" y2="41.91" width="0.1524" layer="91"/>
<label x="97.79" y="41.91" size="1.27" layer="95" rot="MR180" xref="yes"/>
<pinref part="JP1" gate="G$1" pin="6"/>
</segment>
</net>
<net name="N$11" class="0">
<segment>
<pinref part="U1" gate="G$1" pin="XOUT"/>
<wire x1="157.48" y1="39.37" x2="130.81" y2="39.37" width="0.1524" layer="91"/>
<wire x1="130.81" y1="39.37" x2="130.81" y2="31.75" width="0.1524" layer="91"/>
<pinref part="Y1" gate="G$1" pin="1"/>
<wire x1="130.81" y1="31.75" x2="133.35" y2="31.75" width="0.1524" layer="91"/>
<pinref part="C1" gate="G$1" pin="1"/>
<wire x1="130.81" y1="31.75" x2="130.81" y2="29.21" width="0.1524" layer="91"/>
<junction x="130.81" y="31.75"/>
</segment>
</net>
<net name="N$12" class="0">
<segment>
<pinref part="U1" gate="G$1" pin="XIN"/>
<wire x1="157.48" y1="36.83" x2="143.51" y2="36.83" width="0.1524" layer="91"/>
<wire x1="143.51" y1="36.83" x2="143.51" y2="31.75" width="0.1524" layer="91"/>
<pinref part="Y1" gate="G$1" pin="2"/>
<wire x1="143.51" y1="31.75" x2="140.97" y2="31.75" width="0.1524" layer="91"/>
<pinref part="C2" gate="G$1" pin="1"/>
<wire x1="143.51" y1="29.21" x2="143.51" y2="31.75" width="0.1524" layer="91"/>
<junction x="143.51" y="31.75"/>
</segment>
</net>
<net name="GND" class="0">
<segment>
<pinref part="U1" gate="G$1" pin="GND@1"/>
<pinref part="GND1" gate="G$1" pin="GND"/>
<wire x1="157.48" y1="33.02" x2="154.94" y2="33.02" width="0.1524" layer="91"/>
<wire x1="154.94" y1="33.02" x2="154.94" y2="30.48" width="0.1524" layer="91"/>
<pinref part="U1" gate="G$1" pin="GND@3"/>
<wire x1="154.94" y1="30.48" x2="154.94" y2="27.94" width="0.1524" layer="91"/>
<wire x1="154.94" y1="27.94" x2="154.94" y2="25.4" width="0.1524" layer="91"/>
<wire x1="157.48" y1="27.94" x2="154.94" y2="27.94" width="0.1524" layer="91"/>
<junction x="154.94" y="27.94"/>
<pinref part="U1" gate="G$1" pin="GND@2"/>
<wire x1="157.48" y1="30.48" x2="154.94" y2="30.48" width="0.1524" layer="91"/>
<junction x="154.94" y="30.48"/>
</segment>
<segment>
<pinref part="Y1" gate="G$1" pin="GND"/>
<pinref part="GND2" gate="G$1" pin="GND"/>
<wire x1="137.16" y1="27.94" x2="137.16" y2="25.4" width="0.1524" layer="91"/>
</segment>
<segment>
<pinref part="GND5" gate="G$1" pin="GND"/>
<pinref part="C2" gate="G$1" pin="2"/>
<wire x1="143.51" y1="19.05" x2="143.51" y2="21.59" width="0.1524" layer="91"/>
</segment>
<segment>
<pinref part="GND4" gate="G$1" pin="GND"/>
<pinref part="C1" gate="G$1" pin="2"/>
<wire x1="130.81" y1="19.05" x2="130.81" y2="21.59" width="0.1524" layer="91"/>
</segment>
<segment>
<pinref part="GND10" gate="G$1" pin="GND"/>
<pinref part="C7" gate="G$1" pin="-"/>
<wire x1="205.74" y1="2.54" x2="205.74" y2="5.08" width="0.1524" layer="91"/>
</segment>
<segment>
<pinref part="J$1" gate="1" pin="GND@0"/>
<pinref part="GND21" gate="G$1" pin="GND"/>
<wire x1="297.18" y1="6.35" x2="299.72" y2="6.35" width="0.1524" layer="91"/>
<wire x1="299.72" y1="6.35" x2="299.72" y2="3.81" width="0.1524" layer="91"/>
<pinref part="J$1" gate="1" pin="GND@3"/>
<wire x1="299.72" y1="3.81" x2="299.72" y2="1.27" width="0.1524" layer="91"/>
<wire x1="299.72" y1="1.27" x2="299.72" y2="-1.27" width="0.1524" layer="91"/>
<wire x1="299.72" y1="-1.27" x2="299.72" y2="-3.81" width="0.1524" layer="91"/>
<wire x1="297.18" y1="-1.27" x2="299.72" y2="-1.27" width="0.1524" layer="91"/>
<junction x="299.72" y="-1.27"/>
<pinref part="J$1" gate="1" pin="GND@2"/>
<wire x1="297.18" y1="1.27" x2="299.72" y2="1.27" width="0.1524" layer="91"/>
<junction x="299.72" y="1.27"/>
<pinref part="J$1" gate="1" pin="GND@1"/>
<wire x1="297.18" y1="3.81" x2="299.72" y2="3.81" width="0.1524" layer="91"/>
<junction x="299.72" y="3.81"/>
</segment>
<segment>
<pinref part="GND20" gate="G$1" pin="GND"/>
<pinref part="C14" gate="G$1" pin="2"/>
<wire x1="276.86" y1="-1.27" x2="276.86" y2="1.27" width="0.1524" layer="91"/>
</segment>
<segment>
<pinref part="GND18" gate="G$1" pin="GND"/>
<pinref part="C12" gate="G$1" pin="2"/>
<wire x1="246.38" y1="-1.27" x2="246.38" y2="1.27" width="0.1524" layer="91"/>
</segment>
<segment>
<pinref part="GND19" gate="G$1" pin="GND"/>
<pinref part="C13" gate="G$1" pin="2"/>
<wire x1="261.62" y1="-1.27" x2="261.62" y2="1.27" width="0.1524" layer="91"/>
</segment>
<segment>
<pinref part="GND22" gate="G$1" pin="GND"/>
<pinref part="C9" gate="G$1" pin="2"/>
<wire x1="231.14" y1="41.91" x2="231.14" y2="44.45" width="0.1524" layer="91"/>
</segment>
<segment>
<pinref part="C8" gate="G$1" pin="2"/>
<pinref part="GND23" gate="G$1" pin="GND"/>
<wire x1="231.14" y1="26.67" x2="233.68" y2="26.67" width="0.1524" layer="91"/>
<wire x1="233.68" y1="26.67" x2="233.68" y2="24.13" width="0.1524" layer="91"/>
</segment>
<segment>
<pinref part="GND24" gate="G$1" pin="GND"/>
<pinref part="C3" gate="G$1" pin="2"/>
<wire x1="165.1" y1="2.54" x2="165.1" y2="5.08" width="0.1524" layer="91"/>
</segment>
<segment>
<pinref part="GND25" gate="G$1" pin="GND"/>
<pinref part="C4" gate="G$1" pin="2"/>
<wire x1="175.26" y1="2.54" x2="175.26" y2="5.08" width="0.1524" layer="91"/>
</segment>
<segment>
<pinref part="GND26" gate="G$1" pin="GND"/>
<pinref part="C5" gate="G$1" pin="2"/>
<wire x1="185.42" y1="2.54" x2="185.42" y2="5.08" width="0.1524" layer="91"/>
</segment>
<segment>
<pinref part="GND27" gate="G$1" pin="GND"/>
<pinref part="C6" gate="G$1" pin="2"/>
<wire x1="195.58" y1="2.54" x2="195.58" y2="5.08" width="0.1524" layer="91"/>
</segment>
<segment>
<pinref part="GND3" gate="G$1" pin="GND"/>
<wire x1="95.25" y1="39.37" x2="97.79" y2="39.37" width="0.1524" layer="91"/>
<wire x1="97.79" y1="39.37" x2="97.79" y2="36.83" width="0.1524" layer="91"/>
<pinref part="JP1" gate="G$1" pin="7"/>
</segment>
</net>
<net name="3.3V" class="0">
<segment>
<pinref part="U1" gate="G$1" pin="VDD@1"/>
<pinref part="SUPPLY1" gate="G$1" pin="3.3V"/>
<wire x1="157.48" y1="57.15" x2="154.94" y2="57.15" width="0.1524" layer="91"/>
<wire x1="154.94" y1="57.15" x2="154.94" y2="59.69" width="0.1524" layer="91"/>
<pinref part="U1" gate="G$1" pin="VDD@2"/>
<wire x1="157.48" y1="54.61" x2="154.94" y2="54.61" width="0.1524" layer="91"/>
<wire x1="154.94" y1="54.61" x2="154.94" y2="57.15" width="0.1524" layer="91"/>
<junction x="154.94" y="57.15"/>
</segment>
<segment>
<pinref part="R1" gate="G$1" pin="2"/>
<pinref part="SUPPLY5" gate="G$1" pin="3.3V"/>
<wire x1="125.73" y1="55.88" x2="125.73" y2="58.42" width="0.1524" layer="91"/>
</segment>
<segment>
<pinref part="R2" gate="G$1" pin="2"/>
<pinref part="SUPPLY13" gate="G$1" pin="3.3V"/>
<wire x1="199.39" y1="40.64" x2="199.39" y2="43.18" width="0.1524" layer="91"/>
</segment>
<segment>
<pinref part="SUPPLY17" gate="G$1" pin="3.3V"/>
<pinref part="L1" gate="G$1" pin="P$2"/>
<wire x1="220.98" y1="29.21" x2="220.98" y2="26.67" width="0.1524" layer="91"/>
<pinref part="C8" gate="G$1" pin="1"/>
<wire x1="220.98" y1="26.67" x2="220.98" y2="24.13" width="0.1524" layer="91"/>
<wire x1="220.98" y1="26.67" x2="223.52" y2="26.67" width="0.1524" layer="91"/>
<junction x="220.98" y="26.67"/>
</segment>
<segment>
<pinref part="C3" gate="G$1" pin="1"/>
<pinref part="SUPPLY18" gate="G$1" pin="3.3V"/>
<wire x1="165.1" y1="12.7" x2="165.1" y2="15.24" width="0.1524" layer="91"/>
</segment>
<segment>
<pinref part="C4" gate="G$1" pin="1"/>
<pinref part="SUPPLY19" gate="G$1" pin="3.3V"/>
<wire x1="175.26" y1="12.7" x2="175.26" y2="15.24" width="0.1524" layer="91"/>
</segment>
<segment>
<pinref part="C5" gate="G$1" pin="1"/>
<pinref part="SUPPLY20" gate="G$1" pin="3.3V"/>
<wire x1="185.42" y1="12.7" x2="185.42" y2="15.24" width="0.1524" layer="91"/>
</segment>
<segment>
<pinref part="C6" gate="G$1" pin="1"/>
<pinref part="SUPPLY21" gate="G$1" pin="3.3V"/>
<wire x1="195.58" y1="12.7" x2="195.58" y2="15.24" width="0.1524" layer="91"/>
</segment>
<segment>
<pinref part="C7" gate="G$1" pin="+"/>
<wire x1="205.74" y1="12.7" x2="205.74" y2="15.24" width="0.1524" layer="91"/>
<pinref part="SUPPLY2" gate="G$1" pin="3.3V"/>
</segment>
<segment>
<pinref part="SUPPLY3" gate="G$1" pin="3.3V"/>
<wire x1="95.25" y1="54.61" x2="97.79" y2="54.61" width="0.1524" layer="91"/>
<wire x1="97.79" y1="54.61" x2="97.79" y2="57.15" width="0.1524" layer="91"/>
<pinref part="JP1" gate="G$1" pin="1"/>
</segment>
</net>
<net name="COM_IRQ" class="0">
<segment>
<wire x1="95.25" y1="52.07" x2="97.79" y2="52.07" width="0.1524" layer="91"/>
<label x="97.79" y="52.07" size="1.27" layer="95" xref="yes"/>
<pinref part="JP1" gate="G$1" pin="2"/>
</segment>
<segment>
<pinref part="U1" gate="G$1" pin="!IRQ"/>
<wire x1="182.88" y1="39.37" x2="185.42" y2="39.37" width="0.1524" layer="91"/>
<label x="185.42" y="39.37" size="1.27" layer="95" xref="yes"/>
</segment>
</net>
<net name="N$3" class="1">
<segment>
<pinref part="C15" gate="G$1" pin="2"/>
<pinref part="J$1" gate="1" pin="SIGNAL"/>
<wire x1="287.02" y1="11.43" x2="289.56" y2="11.43" width="0.1524" layer="91"/>
</segment>
</net>
<net name="N$5" class="1">
<segment>
<pinref part="L6" gate="G$1" pin="P$2"/>
<pinref part="C14" gate="G$1" pin="1"/>
<wire x1="274.32" y1="11.43" x2="276.86" y2="11.43" width="0.1524" layer="91"/>
<wire x1="276.86" y1="11.43" x2="276.86" y2="8.89" width="0.1524" layer="91"/>
<pinref part="C15" gate="G$1" pin="1"/>
<wire x1="276.86" y1="11.43" x2="279.4" y2="11.43" width="0.1524" layer="91"/>
<junction x="276.86" y="11.43"/>
</segment>
</net>
<net name="N$6" class="1">
<segment>
<pinref part="L5" gate="G$1" pin="P$2"/>
<pinref part="C13" gate="G$1" pin="1"/>
<wire x1="259.08" y1="11.43" x2="261.62" y2="11.43" width="0.1524" layer="91"/>
<wire x1="261.62" y1="11.43" x2="261.62" y2="8.89" width="0.1524" layer="91"/>
<pinref part="L6" gate="G$1" pin="P$1"/>
<wire x1="261.62" y1="11.43" x2="264.16" y2="11.43" width="0.1524" layer="91"/>
<junction x="261.62" y="11.43"/>
</segment>
</net>
<net name="N$8" class="1">
<segment>
<pinref part="L2" gate="G$1" pin="P$2"/>
<pinref part="C11" gate="G$1" pin="1"/>
<wire x1="233.68" y1="11.43" x2="236.22" y2="11.43" width="0.1524" layer="91"/>
</segment>
</net>
<net name="N$9" class="0">
<segment>
<pinref part="L1" gate="G$1" pin="P$1"/>
<pinref part="L2" gate="G$1" pin="P$1"/>
<wire x1="220.98" y1="13.97" x2="220.98" y2="11.43" width="0.1524" layer="91"/>
<wire x1="220.98" y1="11.43" x2="223.52" y2="11.43" width="0.1524" layer="91"/>
<pinref part="U1" gate="G$1" pin="TX"/>
<wire x1="182.88" y1="52.07" x2="214.63" y2="52.07" width="0.1524" layer="91"/>
<wire x1="214.63" y1="52.07" x2="214.63" y2="11.43" width="0.1524" layer="91"/>
<wire x1="214.63" y1="11.43" x2="220.98" y2="11.43" width="0.1524" layer="91"/>
<junction x="220.98" y="11.43"/>
</segment>
</net>
<net name="N$10" class="0">
<segment>
<pinref part="L3" gate="G$1" pin="P$2"/>
<pinref part="C10" gate="G$1" pin="1"/>
<wire x1="231.14" y1="67.31" x2="231.14" y2="69.85" width="0.1524" layer="91"/>
<wire x1="231.14" y1="69.85" x2="234.95" y2="69.85" width="0.1524" layer="91"/>
<pinref part="U1" gate="G$1" pin="RX-"/>
<wire x1="182.88" y1="57.15" x2="214.63" y2="57.15" width="0.1524" layer="91"/>
<wire x1="214.63" y1="57.15" x2="214.63" y2="69.85" width="0.1524" layer="91"/>
<wire x1="214.63" y1="69.85" x2="231.14" y2="69.85" width="0.1524" layer="91"/>
<junction x="231.14" y="69.85"/>
</segment>
</net>
<net name="N$13" class="0">
<segment>
<pinref part="L3" gate="G$1" pin="P$1"/>
<pinref part="L4" gate="G$1" pin="P$1"/>
<wire x1="231.14" y1="57.15" x2="231.14" y2="54.61" width="0.1524" layer="91"/>
<wire x1="231.14" y1="54.61" x2="233.68" y2="54.61" width="0.1524" layer="91"/>
<pinref part="C9" gate="G$1" pin="1"/>
<wire x1="231.14" y1="54.61" x2="231.14" y2="52.07" width="0.1524" layer="91"/>
<junction x="231.14" y="54.61"/>
<pinref part="U1" gate="G$1" pin="RX+"/>
<wire x1="182.88" y1="54.61" x2="231.14" y2="54.61" width="0.1524" layer="91"/>
</segment>
</net>
<net name="N$14" class="1">
<segment>
<pinref part="C10" gate="G$1" pin="2"/>
<wire x1="242.57" y1="69.85" x2="246.38" y2="69.85" width="0.1524" layer="91"/>
<wire x1="246.38" y1="69.85" x2="246.38" y2="54.61" width="0.1524" layer="91"/>
<pinref part="L4" gate="G$1" pin="P$2"/>
<wire x1="246.38" y1="54.61" x2="243.84" y2="54.61" width="0.1524" layer="91"/>
<pinref part="C11" gate="G$1" pin="2"/>
<pinref part="C12" gate="G$1" pin="1"/>
<wire x1="243.84" y1="11.43" x2="246.38" y2="11.43" width="0.1524" layer="91"/>
<wire x1="246.38" y1="11.43" x2="246.38" y2="8.89" width="0.1524" layer="91"/>
<pinref part="L5" gate="G$1" pin="P$1"/>
<wire x1="246.38" y1="11.43" x2="248.92" y2="11.43" width="0.1524" layer="91"/>
<junction x="246.38" y="11.43"/>
<wire x1="246.38" y1="54.61" x2="246.38" y2="11.43" width="0.1524" layer="91"/>
<junction x="246.38" y="54.61"/>
</segment>
</net>
</nets>
</sheet>
</sheets>
<errors>
<approved hash="115,1,92.0327,45.5253,JP1,,,,,"/>
</errors>
</schematic>
</drawing>
</eagle>
